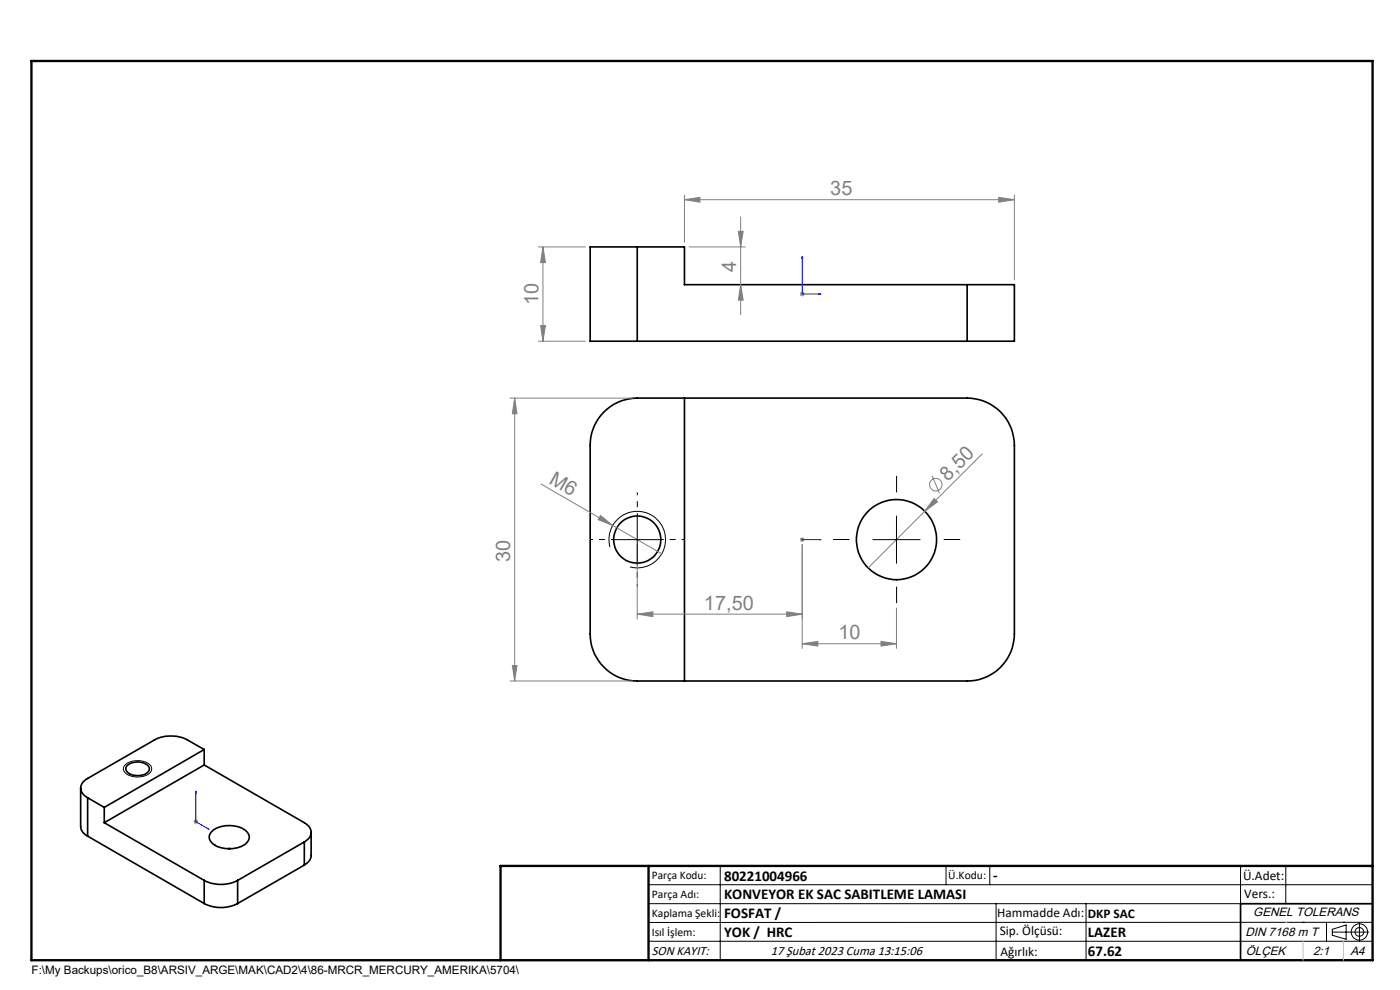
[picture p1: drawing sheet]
<svg xmlns="http://www.w3.org/2000/svg" width="297mm" height="210mm" viewBox="0 0 297 210" stroke-linecap="round" stroke-linejoin="round" font-family="sans-serif">
<g fill="none" stroke="#000" stroke-width=".35">
<path d="M135.2 52.4h-10v20h10M135.2 52.4h10v8h60M135.2 52.4v20M135.2 72.4h70M205.2 60.4h10v12h-10M205.2 60.4v12M128.1 87.4a10.1 10.1 0 0 1 7.1-3h70a10 10 0 0 1 10 10.1v40a10 10 0 0 1-10 10h-70a10 10 0 0 1-10-10v-40a10 10 0 0 1 2.9-7.1zM145.2 84.4v60.1M43.3 159l-3.5-2a7.8 7.8 0 0 0-7.1 0l-14.1 8.1a2.15 2.15 0 0 0-1.5 2.1 2.15 2.15 0 0 0 1.5 2M43.3 159v3.3M43.3 159l-21.2 12.3M17.1 167.2v8.1a2.53 2.53 0 0 0 1.5 2.1"/>
<path d="M18.6 169.2v8.2M18.6 169.2l3.5 2.1M18.6 177.4l24.7 14.3M22.1 174.5l21.2 12.3M22.1 171.3v3.2M26.9 162.4a3.5 3.5 0 0 1 4.6 .2 1.31 1.31 0 0 1-1.2 1.8 2.99 2.99 0 0 1-3.6-1.1zM43.3 162.3l21.3 12.2a2.09 2.09 0 0 1 .7 3.5l-.7 .6M43.3 162.3l-21.2 12.2M45.2 176.1a6.1 6.1 0 0 1 7.2 .3 1.79 1.79 0 0 1-.9 3 6 6 0 0 1-6.8-.9 1.61 1.61 0 0 1 .5-2.4zM64.6 178.6l-14.2 8.2M64.6 178.6v4.9M66 176.6v4.9a2.38 2.38 0 0 1-1.4 2"/>
<path d="M43.3 186.8a7.8 7.8 0 0 0 7.1 0M43.3 191.7a7.8 7.8 0 0 0 7.1 0M43.3 186.8v4.9M48.4 180h.5M50.4 186.8v4.9M64.6 183.5l-14.2 8.2M291.2 191.7h-28v12"/>
<circle cx="135.2" cy="114.5" r="5"/>
<circle cx="190.2" cy="114.5" r="8.5"/>
</g>
<g fill="none" stroke="#808080" stroke-width=".21">
<path d="M114.2 52.4h10M115.2 52.4v20M115.2 52.4l.5 3.3h-1zM145.2 42.4l3.3-.5v1zM145.2 41.4v10M145.2 42.4h70M146.2 52.4h11.9M156.6 49.1h1.1l-.6 3.3zM157.1 46v20.7M211.9 41.9l3.3 .5-3.3 .5zM215.2 41.4v18M114.2 72.4h10"/>
<path d="M114.7 69.1h1l-.5 3.3zM157.1 60.4l.6 3.3h-1.1zM169.7 62.4h1M169.8 62l.7 .7M170.2 61.9v1M170.5 62l-.7 .7M108.2 84.4h26M109.2 84.4v60.1M109.2 84.4l.5 3.4h-1zM208.4 96.3l-24.2 24.2M114.8 102.7l25.6 14.8M127.4 109.4l2.6 2.1-3.1-1.3z"/>
<path d="M135.2 115.5v15.8M169.7 114.5h1M169.8 114.1l.7 .7M170.2 114v1M170.2 115.5v22M170.5 114.1l-.7 .7M197.7 100.9l1.6 3.8M198.2 105.8l.7 .7-2.7 1.9zM135.2 130.3l3.3-.5v1zM135.2 130.3h35M166.9 129.8l3.3 .5-3.3 .5zM170.2 136.6l3.3-.5v.9z"/>
<path d="M170.2 136.6h20M186.9 136.1l3.3 .5-3.3 .4zM190.2 129v8.5M108.2 144.5h26M108.7 141.2h1l-.5 3.3zM41.1 174.3h1M41.2 173.9l.7 .8M41.6 173.8v1M41.9 173.9l-.7 .8"/>
<circle cx="198.5" cy="102.8" r="1.33"/>
</g>
<g fill="none" stroke="#000" stroke-width=".21">
<path d="M129.4 116a6 6 0 0 1 5.3-7.5 6 6 0 0 1 6.4 6.5 6 6 0 0 1-7.5 5.3M130.2 114.5h10M135.2 109.5v10M185.2 114.5h10M190.2 109.5v10M26.6 162.2a4.2 4.2 0 0 1 5.4 .2 1.47 1.47 0 0 1-1.3 2.2 3.9 3.9 0 0 1-4.4-1 1.13 1.13 0 0 1 .3-1.4zM137.6 187.7h153.6M137.6 191.7h153.6M137.6 199.7h153.6M152.8 183.7v20M200.7 183.7v4M210 183.7v4"/>
<path d="M211.3 191.7v12M230.4 191.7v12M263.2 183.7v20M272.8 183.7v8M276.4 195.6h.1M281.4 195.6v4.1M282.6 197.7h7.8M282.6 197.1l3-.9v3l-3-.8zM285 195.6h.1M288.4 195.8v3.8M291.2 195.6l-153.6 .1"/>
<circle cx="288.4" cy="197.7" r="1.74"/>
<circle cx="288.4" cy="197.7" r=".93"/>
</g>
<path d="M170.2 54.4l.1 .4h-.2zM170.2 54.4v8h4M173.8 62.3l.4 .1-.4 .1zM170.1 114.5h.2zM170.2 114.5h.1M170.2 114.5h4M174.2 114.5h-.4h.4M41.6 167.8v.4l-.1-.1zM41.6 167.8v6.5l2.8 1.7M44.1 175.7l.3 .3-.3-.1z" fill="none" stroke="#00f" stroke-width=".21"/>
<path d="M180.2 114.4h-3.5M190.2 104.4v-3.5M200.2 114.4h3.5M190.2 124.4v3.5" fill="none" stroke="#000" stroke-width=".21" stroke-dasharray="15.2 1.3 1.3 1.3" stroke-linecap="butt"/>
<path d="M130.2 114.4h-5M135.2 109.4v-5M135.2 119.4v5M140.2 114.4h5" fill="none" stroke="#000" stroke-width=".21" stroke-dasharray="15.2 1.3 1.3 1.3" stroke-dashoffset="14.6" stroke-linecap="butt"/>
<path d="M106.2 203.7h185" fill="none" stroke="#000" stroke-width=".25"/>
<path d="M6.7 12.9h284.5v190.8h-284.5zM137.6 183.7v20M291.2 183.7h-185v20" fill="none" stroke="#000" stroke-width=".5"/>
<path d="M272.8 195.6h.1M276.4 199.7v4M285 199.7v4" fill="none" stroke="#c0c0c0" stroke-width=".21"/>
<g fill="#00f">
<path d="M173.8 114.5h.4zM170.1 114.5h.2z"/>
<path d="M44.1 175.7l.3 .3-.3-.1zM41.6 167.8v.4l-.1-.1z"/>
<path d="M173.8 62.3l.4 .1-.4 .1zM170.2 54.4l.1 .4h-.2z"/>
</g>
<g fill="#808080">
<path d="M127.4 109.4l2.6 2.1-3.1-1.3z"/>
<path d="M198.2 105.8l.7 .7-2.7 1.9z"/>
<path d="M186.9 136.1l3.3 .5-3.3 .4zM170.2 136.6l3.3-.5v.9z"/>
<path d="M135.2 130.3l3.3-.5v1zM166.9 129.8l3.3 .5-3.3 .5z"/>
<path d="M145.2 42.4l3.3-.5v1zM211.9 41.9l3.3 .5-3.3 .5z"/>
<path d="M157.1 60.4l.6 3.3h-1.1zM156.6 49.1h1.1l-.6 3.3z"/>
<path d="M114.7 69.1h1l-.5 3.3zM115.2 52.4l.5 3.3h-1z"/>
<path d="M109.2 84.4l.5 3.4h-1zM108.7 141.2h1l-.5 3.3z"/>
</g>
<g font-size="4.2" fill="#808080">
<text x="176.1" y="41.4">35</text>
<text x="156.2" y="57.8" transform="rotate(-90 156.2 57.8)">4</text>
<text x="114.3" y="64.7" transform="rotate(-90 114.3 64.7)">10</text>
<text x="116.3" y="102.5" transform="rotate(30 116.3 102.5)">M6</text>
<text x="201.1" y="102.2" transform="rotate(-45 201.1 102.2)">8,50</text>
<text x="108.3" y="119.3" transform="rotate(-90 108.3 119.3)">30</text>
<text x="149.3" y="129.3">17,50</text>
<text x="177.9" y="135.6">10</text>
</g>
<g font-size="3.2">
<text x="153.6" y="186.8">80221004966</text>
<text x="153.6" y="190.8">KONVEYOR EK SAC SABITLEME LAMASI</text>
<text x="210.7" y="186.6">-</text>
<text x="153.6" y="194.8">FOSFAT /</text>
<text x="153.6" y="198.8">YOK / HRC</text>
<text x="230.8" y="198.7">LAZER</text>
<text x="230.8" y="202.8">67.62</text>
</g>
<g font-size="2.8">
<text x="263.7" y="186.7">Ü.Adet:</text>
<text x="263.9" y="190.5">Vers.:</text>
<text x="211.5" y="194.5">Hammadde Adı:</text>
<text x="230.8" y="194.7">DKP SAC</text>
<text x="138.3" y="202.6">SON KAYIT:</text>
<text x="163.5" y="202.6">17 Şubat 2023 Cuma 13:15:06</text>
<text x="212.1" y="198.4">Sip. Ölçüsü:</text>
<text x="212.2" y="202.7">Ağırlık:</text>
</g>
<g font-size="2.6">
<text x="265.9" y="194.4">GENEL TOLERANS</text>
<text x="264.2" y="198.5">DIN 7168 m T</text>
<text x="264.3" y="202.6">ÖLÇEK</text>
<text x="278.5" y="202.6">2:1</text>
<text x="286.5" y="202.6">A4</text>
</g>
<g font-size="2.5">
<text x="138.3" y="186.4">Parça Kodu:</text>
<text x="138.3" y="190.5">Parça Adı:</text>
<text x="201.2" y="186.5">Ü.Kodu:</text>
<text x="138.3" y="194.5">Kaplama Şekli:</text>
<text x="138.3" y="198.6">Isıl İşlem:</text>
<text x="6.7" y="206.7">F:\My Backups\orico_B8\ARSIV_ARGE\MAK\CAD2\4\86-MRCR_MERCURY_AMERIKA\5704\</text>
</g>
</svg>
